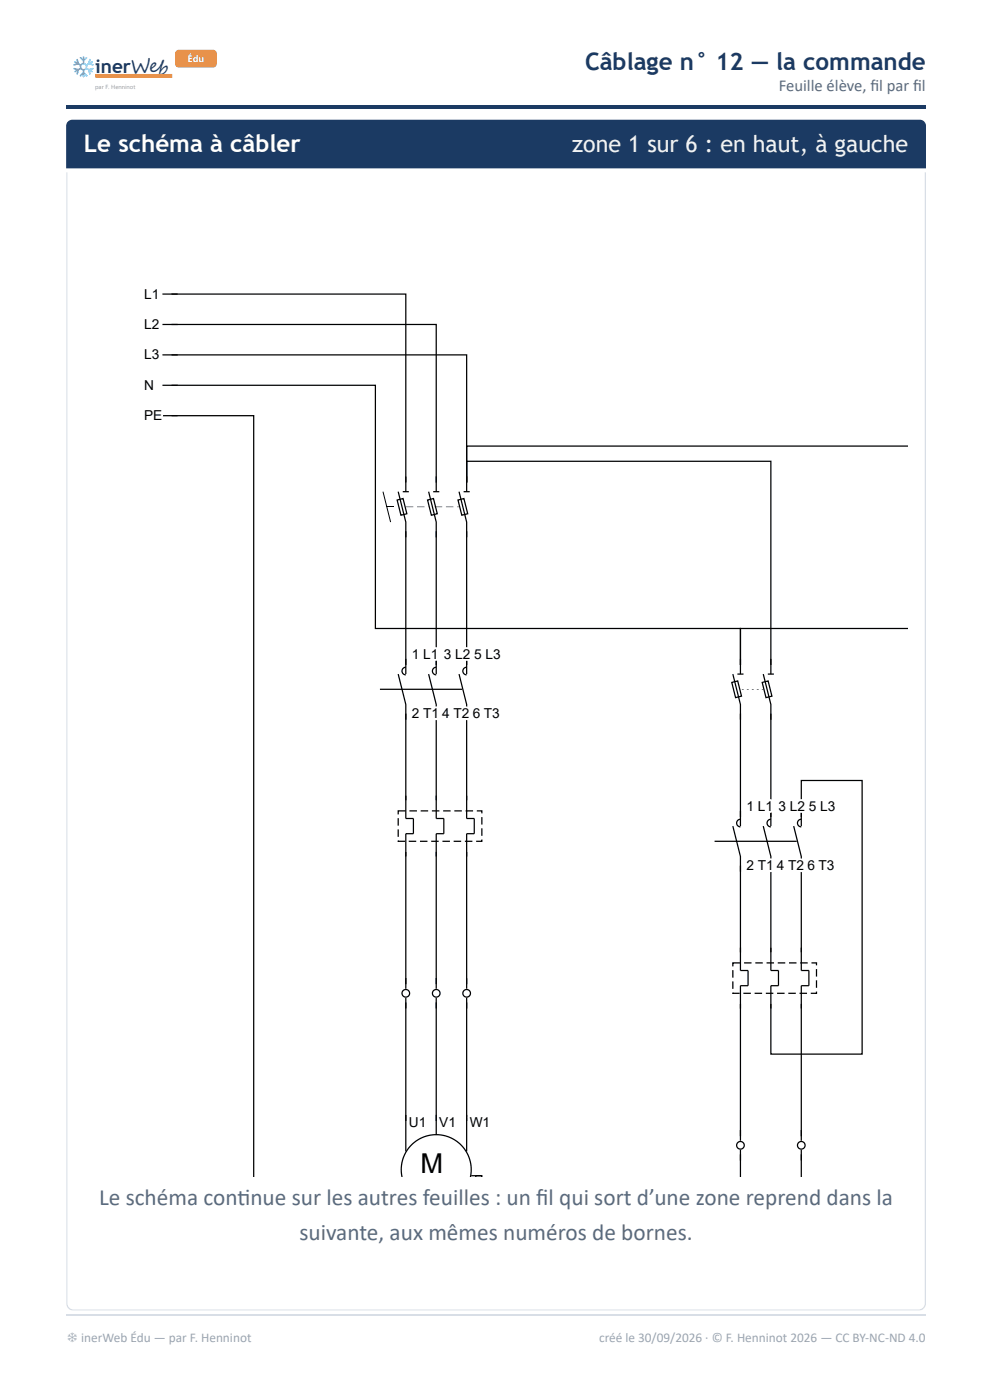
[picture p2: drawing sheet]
<svg xmlns="http://www.w3.org/2000/svg" width="210mm" height="297mm" viewBox="0 0 210 297" stroke-linecap="round" stroke-linejoin="round" font-family="sans-serif">
<path d="M14 22.2h182.3v.8h-182.3z" fill="#1b3a63"/>
<path d="M20.2 16.1h16.3" fill="none" stroke="#e8914a" stroke-width=".79" stroke-linecap="butt"/>
<path d="M37.4 10.8l.5-.2h7.3a.75 .75 0 0 1 .7 .7v2.3a.75 .75 0 0 1-.7 .7h-7.3a.75 .75 0 0 1-.8-.7v-2.3z" fill="#e8914a"/>
<path d="M14.4 25.8l.9-.4h179.7a1.32 1.32 0 0 1 1.3 1.3v9h-182.3v-9z" fill="#1b3a63"/>
<g fill="#d8dee6">
<path d="M14 277.1h182.3v1h-182.3z"/>
<path d="M195.3 36.5h1v241.6h-1z"/>
<path d="M14 36.5h1v241.6h-1z"/>
</g>
<path d="M18 50.1h174.4v199.5h-174.4z" fill="#fff"/>
<g fill="none" stroke="#000" stroke-width=".26">
<path d="M34.4 75.3h3.3M34.4 68.8h3.3M34.4 62.4h3.3M36.4 62.4h49.6v40M36.4 68.8h56.1v33.6M36.4 75.3h62.5v27.1M34.4 88.2h3.3M34.4 81.7h3.3M36.4 81.7h43.2v51.6h77.4v7.8v-7.8h35.4M36.4 88.2h17.4v161.4M192.4 94.6h-93.5v7.8M84.2 106.1l1.3-.3 .8 3.2-1.3 .3z"/>
<path d="M84.4 104.3l1.6 6.5v3.2M85.4 104.3h1.3M86 101.1v3.2M86 112.7v30.3M90.6 106.1l1.3-.3 .8 3.2-1.2 .3zM90.9 104.3l1.6 6.5v3.2M91.8 104.3h1.3M92.5 101.1v3.2M92.5 112.7v30.3M97.1 106.1l1.3-.3 .8 3.2-1.3 .3zM97.3 104.3l1.6 6.5v3.2M98.3 104.3h1.3"/>
<path d="M98.9 101.1v3.2M98.9 102.4v-4.5h64.5v43.2M98.9 112.7v30.3M157 139.8v3.2M163.4 139.8v3.2M80.6 146.2h17.4M84.4 143l1.6 6.5v3.2M86 151.4v22.2h1.6v3.3h-1.6v32.9M86 141.6a.81 .81 0 0 0-.8 .8 .81 .81 0 0 0 .8 .8M90.9 143l1.6 6.5v3.2M92.5 151.4v22.2h1.6v3.3h-1.6v32.9M92.5 141.6a.81 .81 0 0 0-.8 .8 .81 .81 0 0 0 .8 .8"/>
<path d="M97.3 143l1.6 6.5v3.2M98.9 151.4v22.2h1.6v3.3h-1.6v32.9M98.9 141.6a.81 .81 0 0 0-.8 .8 .81 .81 0 0 0 .8 .8M155.1 144.8l1.3-.3 .8 3.2-1.2 .3zM155.4 143l1.6 6.5v3.2M156.3 143h1.3M157 151.4v23.9M161.6 144.8l1.2-.3 .9 3.2-1.3 .3zM161.8 143l1.6 6.5v3.2M162.8 143h1.3M163.4 151.4v23.9M151.5 178.5h17.4"/>
<path d="M155.4 175.3l1.6 6.4v3.2M157 173.8a.81 .81 0 0 0-.8 .8 .81 .81 0 0 0 .8 .8M161.8 175.3l1.6 6.4v3.2M163.4 173.8a.81 .81 0 0 0-.8 .8 .81 .81 0 0 0 .8 .8M168.3 175.3l1.6 6.4v3.2M169.9 173.8a.81 .81 0 0 0-.8 .8 .81 .81 0 0 0 .8 .8M169.9 172v3.3M169.9 173.3v-7.7h12.9v58h-19.4v-10.6M157 183.6v22.3h1.6v3.2h-1.6v32.9M163.4 183.6v22.3h1.6v3.2h-1.6v4.9M169.9 183.6v22.3h1.6v3.2h-1.6v32.9M86 211.7v32.6"/>
<path d="M92.5 211.7v29M98.9 211.7v32.6M85.2 249.6a7.4 7.4 0 0 1 7.3-8.9 7.4 7.4 0 0 1 7.3 8.9M99.9 249.4h2.3M100.9 249.6v-.2h1.3v.2M157 243.9v5.7M169.9 243.9v5.7"/>
<circle cx="86" cy="210.7" r=".81"/>
<circle cx="92.5" cy="210.7" r=".81"/>
<circle cx="98.9" cy="210.7" r=".81"/>
<circle cx="157" cy="243" r=".81"/>
<circle cx="169.9" cy="243" r=".81"/>
</g>
<g fill="#000">
<path d="M81.8 107.5l1.6 .1z"/>
<path d="M86 107.5l1.6 .1zM88.4 107.5l1.6 .1zM90.8 107.5l.1 .1z"/>
<path d="M92.2 107.5l1.5 .1zM94.5 107.5l1.6 .1zM96.9 107.5l.4 .1z"/>
<path d="M157.3 146.2l.4 .1zM158.3 146.2l.4 .1zM159.4 146.2l.4 .1zM160.5 146.2l.4 .1zM161.5 146.2l.3 .1z"/>
<path d="M86.8 171.9h1.6v.3h-1.6zM89.2 171.9h1.6v.3h-1.6zM91.6 171.9h1.6v.3h-1.6zM93.9 171.9h1.6v.3h-1.6zM96.3 171.9h1.6v.3h-1.6zM98.7 171.9h1.6v.3h-1.6zM101.1 171.9h1.2v.7h-.3v-.6h.2v.2h-1.1zM102 173.3h.3v1.6h-.3zM102 175.7h.3v1.6h-.3zM100.9 178.3h1.3v.2h-.2v-.4h.3v.5h-1.4zM98.6 178.3h1.6v.3h-1.6zM96.2 178.3h1.6v.3h-1.6zM93.8 178.3h1.6v.3h-1.6zM91.4 178.3h1.6v.3h-1.6zM89 178.3h1.6v.3h-1.6zM86.7 178.3h1.5v.3h-1.5zM84.3 178.3h.3l-.2 .2v-.2h1.5v.3h-1.6zM84.3 176h.3v1.5h-.3zM84.3 173.6h.3v1.6h-.3zM84.3 171.9h1.7v.3h-1.6v-.2h.2v.8h-.3z"/>
<path d="M157.7 204.1h1.6v.3h-1.6zM160.1 204.1h1.6v.3h-1.6zM162.5 204.1h1.6v.3h-1.6zM164.9 204.1h1.6v.3h-1.6zM167.3 204.1h1.6v.3h-1.6zM169.7 204.1h1.5v.3h-1.5zM172 204.1h1.2v.7h-.2v-.5h.1v.1h-1.1zM173 205.6h.2v1.6h-.2zM173 208h.2v1.6h-.2zM171.9 210.6h1.2v.1h-.1v-.3h.2v.5h-1.3zM169.5 210.6h1.6v.3h-1.6zM167.1 210.6h1.6v.3h-1.6zM164.7 210.6h1.6v.3h-1.6zM162.4 210.6h1.6v.3h-1.6zM160 210.6h1.6v.3h-1.6zM157.6 210.6h1.6v.3h-1.6zM155.2 210.6h.3l-.1 .1v-.1h1.4v.3h-1.6zM155.2 208.2h.3v1.6h-.3zM155.2 205.8h.3v1.6h-.3zM155.2 204.1h1.8v.3h-1.6v-.1h.1v.7h-.3z"/>
</g>
<path d="M81.2 104.3l1.6 6.5" fill="none" stroke="#000" stroke-width=".21"/>
<path d="M14 279h182.3" fill="none" stroke="#d8dee6" stroke-width=".26"/>
<text font-size="5.8" fill="#fff" x="89.2" y="248.8">M</text>
<text font-size="5.1" fill="#1b3a63" x="124" y="14.8">Câblage n° 12 — la commande</text>
<text font-size="5.1" fill="#fff" x="17.8" y="32.3">Le schéma à câbler</text>
<text font-size="4.9" fill="#fff" x="121.3" y="32.3">zone 1 sur 6 : en haut, à gauche</text>
<g font-size="4.9" fill="#5d6b7c">
<text x="21" y="255.6">Le schéma contnue sur les autres feuilles : un fi l qui sort d’une zone reprend dans la</text>
<text x="50.3" y="255.6">i</text>
<text x="63.5" y="263">suivante, aux mêmes numéros de bornes.</text>
</g>
<g font-size="4.5" fill="#1b3a63">
<text x="14.5" y="15.8">❄</text>
<text x="14.5" y="15.8">️</text>
</g>
<text font-size="4" fill="#1b3a63" x="20.2" y="15.6">inerWeb</text>
<text font-size="3.5" fill="#5d6b7c" x="165.1" y="19.3">Feuille élève, fi l par fi l</text>
<g font-size="2.9" fill="#fff">
<text x="30.6" y="63.4">L1</text>
<text x="30.6" y="69.8">L2</text>
<text x="30.6" y="76.3">L3</text>
<text x="30.6" y="82.7">N</text>
<text x="30.6" y="89.2">PE</text>
<text x="87.3" y="139.8">1 L1</text>
<text x="94.1" y="139.8">3L25L3</text>
<text x="87.3" y="152.4">2T1</text>
<text x="93.8" y="152.4">4T26T3</text>
<text x="158.3" y="172">1 L1</text>
<text x="165" y="172">3L25L3</text>
<text x="158.3" y="184.6">2T1</text>
<text x="164.7" y="184.6">4T26T3</text>
<text x="86.7" y="239.1">U1</text>
<text x="93.1" y="239.1">V1</text>
<text x="99.6" y="239.1">W1</text>
</g>
<g font-size="2.9">
<text x="32.2" y="63.4">1</text>
<text x="87.3" y="139.8">1</text>
<text x="91.4" y="139.8">1</text>
<text x="91.5" y="152.4">1</text>
<text x="158.3" y="172">1</text>
<text x="162.3" y="172">1</text>
<text x="162.4" y="184.6">1</text>
<text x="88.8" y="239.1">1</text>
<text x="95.1" y="239.1">1</text>
<text x="102.3" y="239.1">1</text>
</g>
<g font-size="2.8" fill="#9aa5b1">
<text x="14.1" y="284.7">❄ inerWeb Édu — par F. Henninot</text>
<text x="127" y="284.7">créé le 30/09/2026 · © F. Henninot 2026 — CC BY-NC-ND 4.0</text>
</g>
<text font-size="2" fill="#fff" x="39.8" y="13.2">Édu</text>
<text font-size="1.3" fill="#999" x="20.2" y="18.9">par F. Henninot</text>
</svg>
